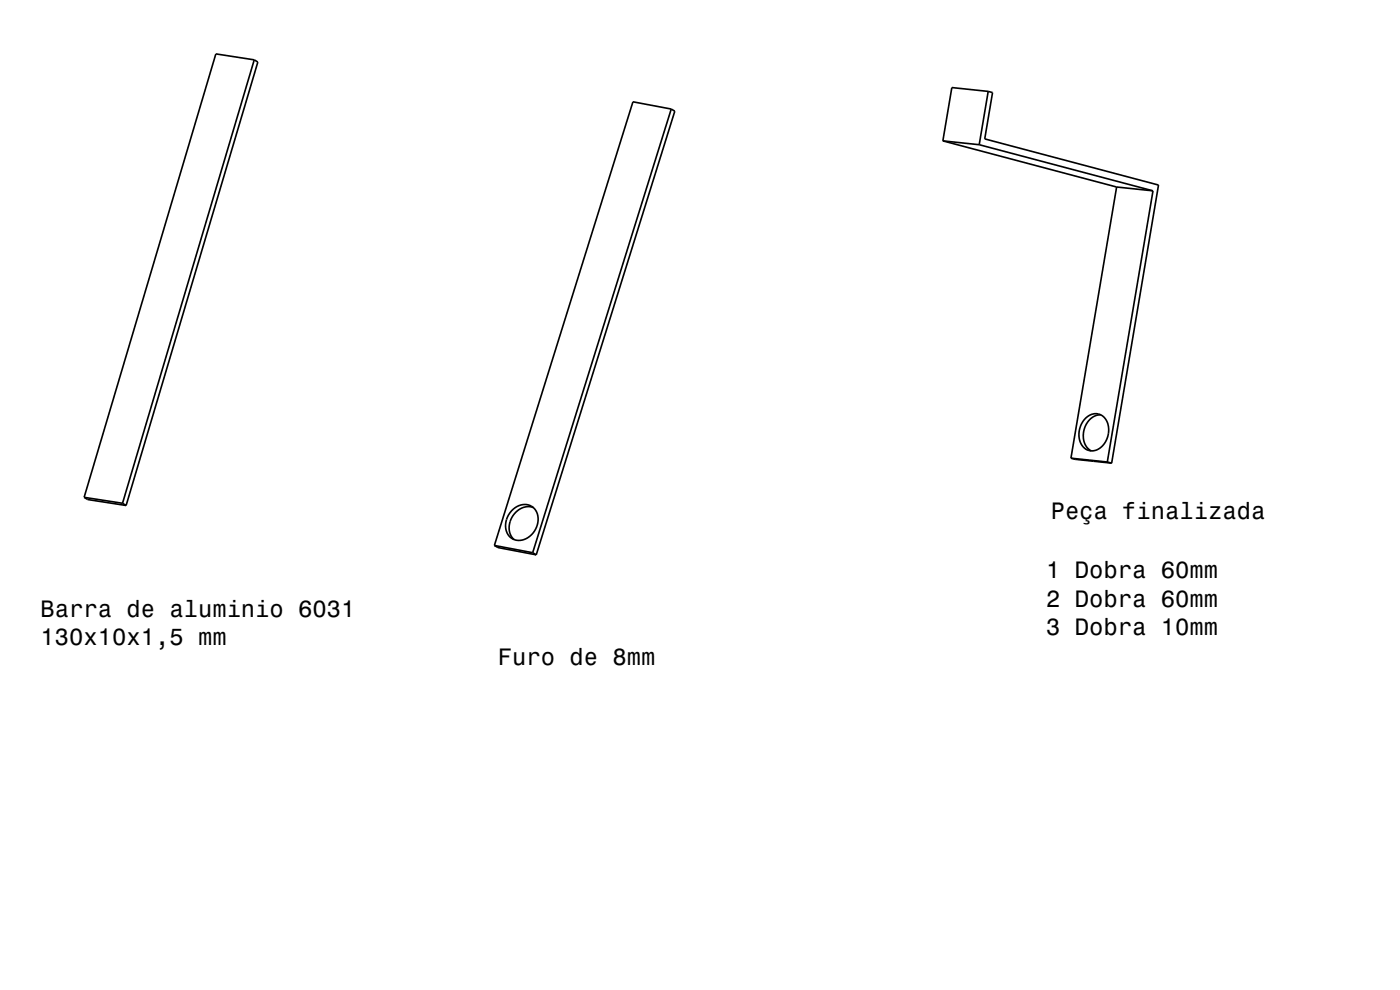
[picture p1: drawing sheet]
<svg xmlns="http://www.w3.org/2000/svg" width="297mm" height="210mm" viewBox="0 0 297 210" stroke-linecap="round" stroke-linejoin="round" font-family="sans-serif">
<g fill="none" stroke="#000" stroke-width=".35">
<path d="M53.9 12.7l.8 .5-27.9 94M53.9 12.7l-27.9 94.1M53.9 12.7l-8.1-1.3-28 94.1M209.6 19.4l1 .2-1.7 9.9 36.9 9.8-10 58.9M209.6 19.4l-7.7-.8-1.9 11.3M209.6 19.4l-1.9 11.3M142.4 23.1l.8 .5-29.4 94.1M142.4 23.1l-29.4 94.1M142.4 23.1l-8.1-1.5-29.4 94.1M200 29.9l36.9 9.8M200 29.9l7.7 .8M207.7 30.7l36.9 9.8"/>
<path d="M236.9 39.7l-9.7 57.5M236.9 39.7l7.7 .8M244.6 40.5l-9.7 57.5M227.2 97.2l7.7 .8M227.2 97.2l.9 .2 7.7 .8M230.2 88.8a2.76 2.76 0 0 1 3.1-.9 2.76 2.76 0 0 1 1.9 2.7 4.4 4.4 0 0 1-3.4 5 3.1 3.1 0 0 1-2.9-3.8l.4-1.6zM233.5 88a4.3 4.3 0 0 0-3.6 5.2l.5 1.5 1.1 .9M234.9 98l.9 .2M17.8 105.5l.8 .5 8.2 1.2M17.8 105.5l8.2 1.3M26 106.8l.8 .4M104.9 115.7l.7 .5 8.2 1.5"/>
<path d="M104.9 115.7l8.1 1.5M108.5 108.3a3.1 3.1 0 0 1 5.3 .2 4.4 4.4 0 0 1-4.4 6.1 3.4 3.4 0 0 1-1.6-5.2zM113 117.2l.8 .5M113.1 107.7a4.2 4.2 0 0 0-5.1 4.1l.3 1.6 .8 1.1"/>
</g>
<g font-size="5">
<text x="222.9" y="110.1">Peça finalizada</text>
<text x="222" y="122.7">1 Dobra 60mm</text>
<text x="8.6" y="130.8">Barra de aluminio 6031</text>
<text x="222" y="128.7">2 Dobra 60mm</text>
<text x="8.6" y="136.9">130x10x1,5 mm</text>
<text x="222" y="134.8">3 Dobra 10mm</text>
<text x="105.6" y="141">Furo de 8mm</text>
</g>
</svg>
